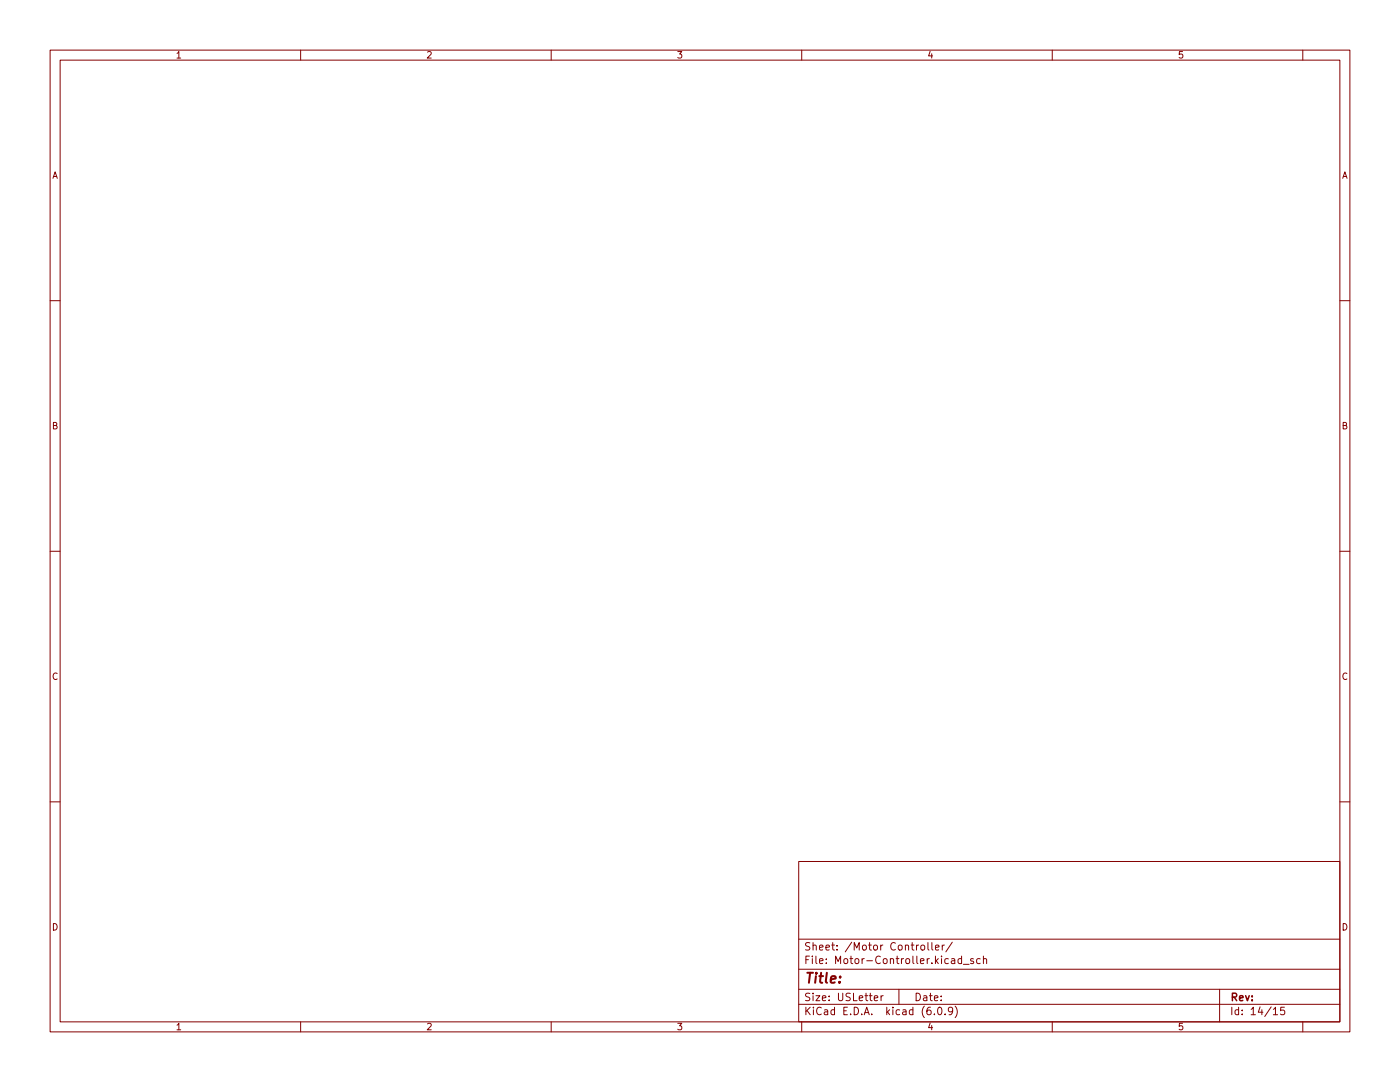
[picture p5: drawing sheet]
<svg xmlns="http://www.w3.org/2000/svg" width="279mm" height="216mm" viewBox="0 0 279 216" stroke-linecap="round" stroke-linejoin="round" font-family="sans-serif">
<g fill="none" stroke="#840000" stroke-width=".2">
<path d="M10 10h259.4v195.9h-259.4zM12 12h255.4v191.9h-255.4zM60 10v2M110 10v2M160 10v2M210 10v2M260 10v2M10 60h2M267.4 60h2M10 110h2M267.4 110h2M10 160h2"/>
<path d="M267.4 160h2M159.4 171.9h108v32h-108zM159.4 197.4h108M159.4 193.4h108M159.4 187.4h108M174.5 199.2l.7-.2-.1-.3h-.4l-.2 .2v.7h.6M175.8 198.7v1M176.3 198.7l-.5 .3M179.4 197.4v3M183.8 188.7l.2-.1 .5 .1v.6l-.1 .2-.4 .1-.2-.2zM185.2 188.1v1.3l.2 .2M186 188.1v1.3l.2 .2"/>
<path d="M186.7 189.1l.7-.2-.1-.2-.4-.1-.2 .2 .1 .7h.5M188 188.6v1M188.5 188.6l-.5 .3M189.9 191.4h.6v.9M190 188l-1.2 1.9M190.5 191.6l-.5 .1-.2 .2 .2 .4 .5-.1M191.9 191.4l-.4-.1-.3 .3 .1 .6h.6M191.9 190.8v1.5M192.3 192.4h1.1M194.3 191.4l-.4-.1-.2 .2 .1 .2 .5 .2v.3h-.6M195.6 191.4l-.4-.1-.3 .3 .1 .6h.6M196.3 191.4l.2-.1 .3 .1 .1 .9"/>
<path d="M196.3 190.8v1.5M243.4 197.4v6.5M60 203.9v2M110 203.9v2M159.4 200.4h108M160 203.9v2M186.5 202.3v.2M187.3 201h.2a.8 .8 0 0 1 .5 .7 .8 .8 0 0 1-.5 .8 1 1 0 0 1-.2-1.5zM188.6 202.3v.2M190.1 201.6l-.3 .3h-.3l-.2-.3 .1-.6h.4l.2 .1a.99 .99 0 0 1-.3 1.4h-.3M190.6 200.8a1.72 1.72 0 0 1 0 2.2M210 203.9v2"/>
<path d="M254.1 201.4l.4-.4v1.5M254.1 202.5h.9M256.3 201h-.7l-.1 .7 .3-.2 .5 .1 .1 .2-.1 .5-.2 .2-.6-.2M260 203.9v2"/>
</g>
<text font-size="2.8" fill="#840000" x="160.4" y="196.2">Title:</text>
<g font-size="2.1" fill="#840000">
<text x="160.4" y="189.7">Sheet: /Motor Controller/</text>
<text x="160.4" y="192.4">File: Motor-Controller.kicad_sch</text>
<text x="160.4" y="202.5">KiCad E.D.A. kicad (6.0.9)</text>
<text x="160.4" y="199.7">Size: USLetter</text>
<text x="182.4" y="199.7">Date:</text>
<text x="245.4" y="199.7">Rev:</text>
<text x="245.4" y="202.5">Id: 14/15</text>
</g>
<g font-size="1.8" fill="#840000">
<text x="35" y="11.6">1</text>
<text x="85" y="11.6">2</text>
<text x="135" y="11.6">3</text>
<text x="185" y="11.6">4</text>
<text x="235" y="11.6">5</text>
<text x="10.3" y="35.6">A</text>
<text x="267.7" y="35.6">A</text>
<text x="10.3" y="85.7">B</text>
<text x="267.7" y="85.7">B</text>
<text x="10.3" y="135.6">C</text>
<text x="267.7" y="135.6">C</text>
<text x="10.3" y="185.7">D</text>
<text x="267.7" y="185.7">D</text>
<text x="35" y="205.6">1</text>
<text x="85" y="205.6">2</text>
<text x="135" y="205.6">3</text>
<text x="185" y="205.6">4</text>
<text x="235" y="205.6">5</text>
</g>
</svg>
